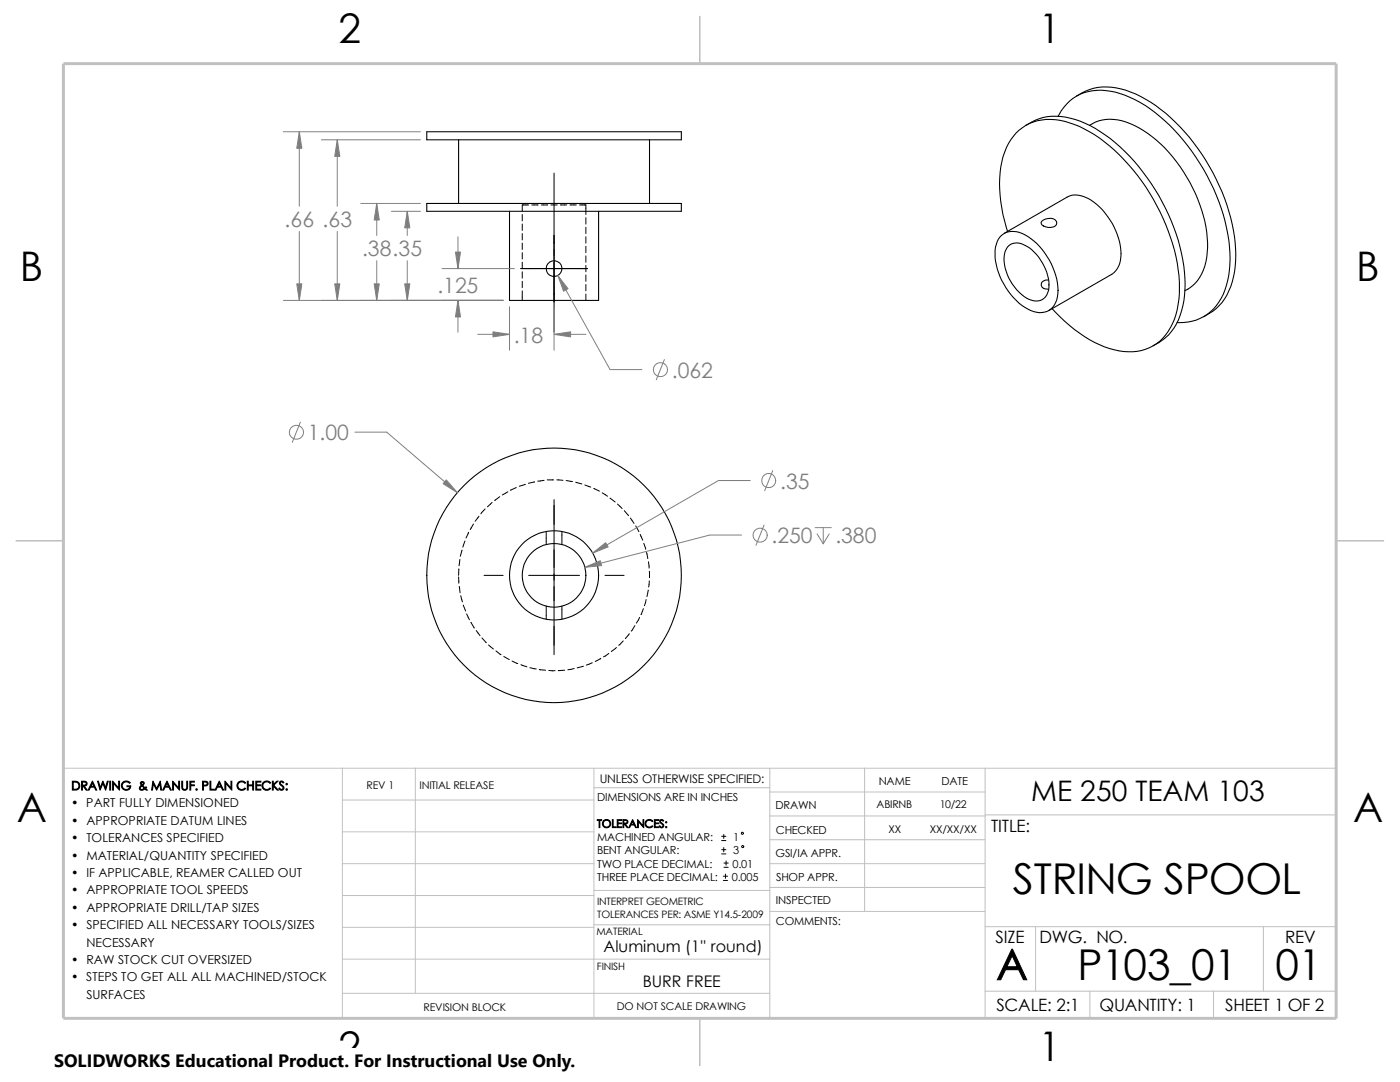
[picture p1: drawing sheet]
<svg xmlns="http://www.w3.org/2000/svg" width="279mm" height="216mm" viewBox="0 0 279 216" stroke-linecap="round" stroke-linejoin="round" font-family="sans-serif">
<g fill="none" stroke="#c0c0c0" stroke-width=".2">
<path d="M12.7 153.3h254v49.9h-239.9M68.3 159.6h50.2M68.3 153.3v49.9M82.9 153.3v44.9M118.5 153.3v49.9M118.5 157.2h35.1M153.6 153.3v49.9M153.6 158h43M172.6 153.3v28.6M196.6 153.3v49.9M68.3 166h50.2M68.3 178.7h50.2"/>
<path d="M68.3 172.3h50.2M118.5 177.7h35.1M153.6 172.3h43M153.6 167.6h43M153.6 162.8h43M153.6 177.1h43M196.6 162.6h70.1M68.3 191.4h85.3M68.3 185h50.2M68.3 198.2h85.3M118.5 184.5h35.1M153.6 181.9h43"/>
<path d="M196.6 197.8h70.1M196.6 184.9h70.1M206.7 184.9v12.9M217.5 197.8v5.4M242.2 197.8v5.4M252.1 184.9v12.9"/>
</g>
<path d="M139.7 3.2v9.5M3.1 107.9h9.6M266.7 107.9h9.5M139.7 203.2v9.5" fill="none" stroke="#c0c0c0" stroke-width=".3"/>
<path d="M12.7 12.7h254v190.5h-254z" fill="none" stroke="#c0c0c0" stroke-width=".59"/>
<g fill="none" stroke="#000" stroke-width=".2">
<path d="M110.6 34.5v31.8M103.9 53.6h13.3M104.2 42.8v1.3M104.2 44.7v1.3M104.2 46.6v1.3M104.2 48.5v1.3M104.2 50.4v1.3M104.2 52.3v1.3M104.2 54.2v1.3M104.2 56.1v1.3M104.2 58v1.9M105.5 40.9h-1.3v1.3"/>
<path d="M106.1 40.9h1.3M108 40.9h1.3M109.9 40.9h1.3M111.8 40.9h1.3M113.7 40.9h1.3M115.7 40.9h1.2v1.9M116.9 43.4v1.3M116.9 45.3v1.3M116.9 47.2v1.3M116.9 49.1v1.3M116.9 51.1v1.2M116.9 53v1.2"/>
<path d="M116.9 54.9v1.2M116.9 56.8v1.2M116.9 58.7v1.2M99.7 99.1l-1 .8M101.3 98.1l-1.1 .7M103 97.3l-1.1 .5M104.9 96.6l-1.3 .4M106.7 96.1l-1.2 .3M108.6 95.8l-1.3 .2M109.2 95.8h1.3M110.6 99.7v30.9M111.1 95.8h1.3"/>
<path d="M113 95.9l1.3 .2M114.9 96.2l1.2 .4M116.7 96.8l1.2 .4M118.5 97.5l1.1 .5M120.2 98.3l1 .7M121.8 99.4l1 .8M91.5 115.1l.1 1.3M91.6 113.6l-.1 1.2M91.6 113.5v.1M91.7 117l.1 1.3M91.8 111.6l-.2 1.3M91.9 118.9l.4 1.2"/>
<path d="M92.2 109.8l-.3 1.2M92.8 107.9l-.4 1.3M93.5 106.2l-.5 1.2M94.5 104.6l-.6 1.1M95.6 103l-.8 1M96.6 114.8h3.8M96.8 101.6l-.8 .9M98.2 100.2l-.9 .9M105.5 114.8h10.2M109 106v2.6M112.1 106v1.3M112.1 107.4v1.3"/>
<path d="M120.7 114.8h3.8M123.2 100.6l1 .9M124.6 101.9l.8 1M125.8 103.4l.7 1M126.9 104.9l.6 1.2M127.8 106.6l.5 1.2M128.5 108.4l.4 1.2M128.9 119.6l-.3 1.3M129 110.2l.3 1.3M129.4 117.8l-.3 1.2M129.4 112.1l.1 1.3M129.6 114v1.3"/>
<path d="M129.6 115.9l-.1 1.2M92.5 120.7l.4 1.2M93.1 122.5l.6 1.2M94 124.2l.7 1.1M95 125.8l.8 1M96.2 127.3l.8 .9M97.5 128.7l1 .8M99 129.9l1 .7M100.5 131l1.1 .6M102.2 131.9l1.1 .5M104 132.6l1.2 .5M105.7 133.2l1.3 .3"/>
<path d="M107.6 133.6l1.3 .1M109 120.9v1.3M109 122.3v1.3M109.5 133.8h1.3M112.1 120.9v1.3M112.1 122.3v1.3M112.7 133.7l-1.3 .1M114.6 133.4l-1.3 .2M116.4 132.9l-1.2 .4M118.2 132.2l-1.2 .5M119.9 131.4l-1.1 .6M121.5 130.4l-1.1 .7"/>
<path d="M123 129.2l-1 .8M124.4 127.9l-.9 .9M125.6 126.4l-.8 1M126.7 124.8l-.7 1.1M127.6 123.2l-.6 1.1M128.4 121.5l-.5 1.1M144 170.4h.9M144 169.5h.9M144 167.7h.9M144 166.9h.9M144.4 175.7h.8M144.4 174.8h.8"/>
<path d="M144.4 166.5v.8M144.4 169.1v.9M144.5 173.1h.8M144.5 172.2h.8M144.8 174.4v.9M144.9 171.8v.8"/>
<circle cx="148.2" cy="166.3" r=".22"/>
<circle cx="148.2" cy="168.9" r=".21"/>
</g>
<g fill="none" stroke="#000" stroke-width=".21">
<path d="M214.8 19.2a10.9 10.9 0 0 1 10.8-.8 30.6 30.6 0 0 1 13.5 11.2 38.6 38.6 0 0 1 7.5 21.3 14.6 14.6 0 0 1-3.3 10.1 10.1 10.1 0 0 1-3.1 2.2M85.2 26.3h50.8v1.6h-50.8zM91.5 27.9v12.7M129.6 27.9v12.7M204.7 25a10.6 10.6 0 0 1 9.8-1.2 29.5 29.5 0 0 1 14.4 11.7 37.2 37.2 0 0 1 7.6 22.4 13.3 13.3 0 0 1-3.9 9.5l-2.5 1.6M211.2 23.2a9.1 9.1 0 0 1 10.4-5 23.5 23.5 0 0 1 11.9 6.8 41.6 41.6 0 0 1 11.9 24.1 17.5 17.5 0 0 1-2.2 11.2 9 9 0 0 1-8.3 4M217.4 25a8.7 8.7 0 0 1 9 .1 27.8 27.8 0 0 1 12.1 13.5 21.8 21.8 0 0 1 2 14.5 7.5 7.5 0 0 1-4 4.9M85.2 40.6h50.8v1.6h-50.8zM101.7 42.2v17.7h17.8v-17.7M199.6 47.3a3.9 3.9 0 0 1 5-.4 13.5 13.5 0 0 1 6.5 11.7 3.6 3.6 0 0 1-5.4 3.4 13.4 13.4 0 0 1-7.1-12l.4-1.8zM200.4 46.6l12.6-7.3a5 5 0 0 1 5.3 1 13.7 13.7 0 0 1 5.4 11 4.3 4.3 0 0 1-1.8 3.4l-12.6 7.3M201 49.3a2.79 2.79 0 0 1 3.9-.2 9.6 9.6 0 0 1 4.4 8.9 2.55 2.55 0 0 1-3.9 1.7 9.5 9.5 0 0 1-4.9-9.1z"/>
<path d="M201.1 46.2a27.4 27.4 0 0 1-.9-14.9 9.6 9.6 0 0 1 12.3-7.1 25.9 25.9 0 0 1 12.7 8.7 40.6 40.6 0 0 1 10.2 23.3 16 16 0 0 1-2.8 10.6 9.4 9.4 0 0 1-10.2 3 25.7 25.7 0 0 1-12.4-8.2M207.9 44.1a2.46 2.46 0 0 1 2.7-.2 .79 .79 0 0 1 .3 .8 .79 .79 0 0 1-.7 .6 2.23 2.23 0 0 1-2.4-.6v-.3zM209.3 55.9a1 1 0 0 0-1.2 .2 1 1 0 0 0-.1 1.2l.2 .2 1.1 .2"/>
<circle cx="110.6" cy="53.6" r="1.57"/>
<circle cx="110.6" cy="114.8" r="25.4"/>
<circle cx="110.6" cy="114.8" r="8.9"/>
<circle cx="110.6" cy="114.8" r="6.3"/>
</g>
<g fill="none" stroke="#808080" stroke-width=".2">
<path d="M56.6 26.3h27.3M59.7 26.3v14.8M64.1 27.9h19.8M67.3 27.9v13.2M56.6 59.9h43.8M59.7 46.2v13.7M67.3 46.2v13.7M72 40.6h11.9M75.2 40.6v6.4M75.2 52v7.9M78.1 42.2h5.8M81.3 42.2v4.8"/>
<path d="M81.3 52v7.9M88.2 53.6h14.5M91.4 47.2v6.4M91.4 59.9v6.4M111.3 55l10.5 18.7h6.3M95.3 66.7h6.4M101.7 61.2v8.7M110.6 66.7h6.3M110.6 61.5v8.4M132.6 71.8l-1.6 4M59.9 84.2l-1.6 4.1M70.8 86.2h6.4l14.1 12.1"/>
<path d="M149.7 95.9h-6.3l-25.1 14.5M154.2 93.9l-1.6 4M148 106.8h-6.4l-24.9 6.4M152.5 104.8l-1.6 4M162.7 105.3h3.2M163.1 106.6l1.2 1.9M164.3 105.3v3.2M165.5 106.6l-1.2 1.9"/>
<circle cx="131.8" cy="73.7" r="1.41"/>
<circle cx="59.2" cy="86.3" r="1.4"/>
<circle cx="153.4" cy="95.9" r="1.41"/>
<circle cx="151.7" cy="106.8" r="1.4"/>
</g>
<g fill="#808080" stroke="#808080" stroke-width=".2">
<path d="M98.4 66.2l3.3 .5-3.3 .5z"/>
<path d="M90.9 50.3h1l-.5 3.3z"/>
<path d="M59.7 26.3l.5 3.3h-1z"/>
<path d="M59.2 56.6h1l-.5 3.3z"/>
<path d="M81.3 42.2l.5 3.3h-1z"/>
<path d="M80.8 56.6h1l-.5 3.3z"/>
<path d="M67.3 27.9l.5 3.3h-1z"/>
<path d="M66.8 56.6h1l-.5 3.3z"/>
<path d="M75.2 40.6l.5 3.3h-1z"/>
<path d="M74.7 56.6h1l-.5 3.3z"/>
<path d="M91.4 59.9l.5 3.3h-1z"/>
<path d="M110.6 66.7l3.3-.5v1z"/>
<path d="M111.3 55l2.1 2.6-.9 .5z"/>
<path d="M118.3 110.4l2.6-2.1 .5 .8z"/>
<path d="M89.1 95.8l2.2 2.5-2.9-1.8z"/>
<path d="M116.7 113.2l3.1-1.3 .3 1z"/>
</g>
<path d="M10.8 209.2h104.1v6.7h-104.1z" fill="#fff"/>
<g font-size="8.5">
<text x="202.1" y="178.4">STRING SPOOL</text>
<text x="198.8" y="195.5">A</text>
<text x="215.1" y="195.5">P103_01</text>
<text x="254.6" y="195.5">01</text>
</g>
<g font-size="8.1">
<text x="67.6" y="8.5">2</text>
<text x="207.3" y="8.5">1</text>
<text x="4" y="56.1">B</text>
<text x="270.7" y="56.1">B</text>
<text x="3.3" y="164.1">A</text>
<text x="270" y="164.1">A</text>
<text x="67.6" y="211.7">2</text>
<text x="207.2" y="211.7">1</text>
</g>
<text font-size="5.6" x="205.8" y="159.9">ME 250 TEAM 103</text>
<g font-size="4.2" fill="#808080">
<text x="56.8" y="45.3">.66 .63</text>
<text x="72.3" y="51.2">.38.35</text>
<text x="87.3" y="58.4">.125</text>
<text x="102.5" y="68.4">.18</text>
<text x="134.1" y="75.4">.062</text>
<text x="61.4" y="87.9">1.00</text>
<text x="155.7" y="97.5">.35</text>
<text x="154" y="108.4">.250</text>
<text x="166.7" y="108.4">.380</text>
</g>
<text font-size="3.6" x="10.8" y="213">SOLIDWORKS Educational Product. For Instructional Use Only.</text>
<g font-size="3.4">
<text x="197.8" y="166">TITLE:</text>
<text x="198.7" y="188.1">SIZE</text>
<text x="207.5" y="188.1">DWG. NO.</text>
<text x="256.5" y="188.2">REV</text>
<text x="198.8" y="201.7">SCALE: 2:1</text>
<text x="219.4" y="201.7">QUANTITY: 1</text>
<text x="244.5" y="201.7">SHEET 1 OF 2</text>
</g>
<g font-size="3.2">
<text x="120.4" y="189.9">Aluminum (1'' round)</text>
<text x="128.3" y="197">BURR FREE</text>
</g>
<g font-size="2.5">
<text x="14.2" y="161.1">• PART FULLY DIMENSIONED</text>
<text x="14.2" y="157.6">DRAWING &amp; MANUF. PLAN CHECKS:</text>
<text x="14.2" y="164.6">• APPROPRIATE DATUM LINES</text>
<text x="14.2" y="171.5">• MATERIAL/QUANTITY SPECIFIED</text>
<text x="14.2" y="168.1">• TOLERANCES SPECIFIED</text>
<text x="14.2" y="178.5">• APPROPRIATE TOOL SPEEDS</text>
<text x="14.2" y="175">• IF APPLICABLE, REAMER CALLED OUT</text>
<text x="14.2" y="185.4">• SPECIFIED ALL NECESSARY TOOLS/SIZES</text>
<text x="14.2" y="181.9">• APPROPRIATE DRILL/TAP SIZES</text>
<text x="17.2" y="188.9">NECESSARY</text>
<text x="14.2" y="195.8">• STEPS TO GET ALL ALL MACHINED/STOCK</text>
<text x="14.2" y="192.4">• RAW STOCK CUT OVERSIZED</text>
<text x="17.2" y="199.3">SURFACES</text>
</g>
<text font-size="2.4" x="119.7" y="156.2">UNLESS OTHERWISE SPECIFIED:</text>
<g font-size="2.2">
<text x="119.2" y="159.9">DIMENSIONS ARE IN INCHES</text>
<text x="154.8" y="161.5">DRAWN</text>
<text x="175.4" y="156.7">NAME</text>
<text x="187.9" y="156.7">DATE</text>
<text x="119.2" y="167.8">MACHINED ANGULAR:</text>
<text x="119.2" y="165.1">TOLERANCES:</text>
<text x="146.3" y="167.8">1</text>
<text x="154.8" y="166.3">CHECKED</text>
<text x="119.2" y="173.1">TWO PLACE DECIMAL:</text>
<text x="119.2" y="170.4">BENT ANGULAR:</text>
<text x="146.2" y="173.1">0.01</text>
<text x="146.3" y="170.4">3</text>
<text x="154.8" y="171">GSI/IA APPR.</text>
<text x="119.2" y="175.7">THREE PLACE DECIMAL:</text>
<text x="146.1" y="175.7">0.005</text>
<text x="154.9" y="175.7">SHOP APPR.</text>
<text x="154.9" y="180.5">INSPECTED</text>
<text x="154.9" y="184.7">COMMENTS:</text>
</g>
<g font-size="2.1">
<text x="73.2" y="157.4">REV 1</text>
<text x="83.7" y="157.4">INITIAL RELEASE</text>
<text x="174.9" y="161.2">ABIRNB</text>
<text x="187.5" y="161.2">10/22</text>
<text x="177.3" y="166.1">XX</text>
<text x="185.5" y="166.1">XX/XX/XX</text>
<text x="84.5" y="201.7">REVISION BLOCK</text>
<text x="123.1" y="201.6">DO NOT SCALE DRAWING</text>
</g>
<g font-size="2">
<text x="119.2" y="183.1">TOLERANCES PER: ASME Y14.5-2009</text>
<text x="119.2" y="180.6">INTERPRET GEOMETRIC</text>
<text x="119" y="186.6">MATERIAL</text>
<text x="119.1" y="193.5">FINISH</text>
</g>
</svg>
